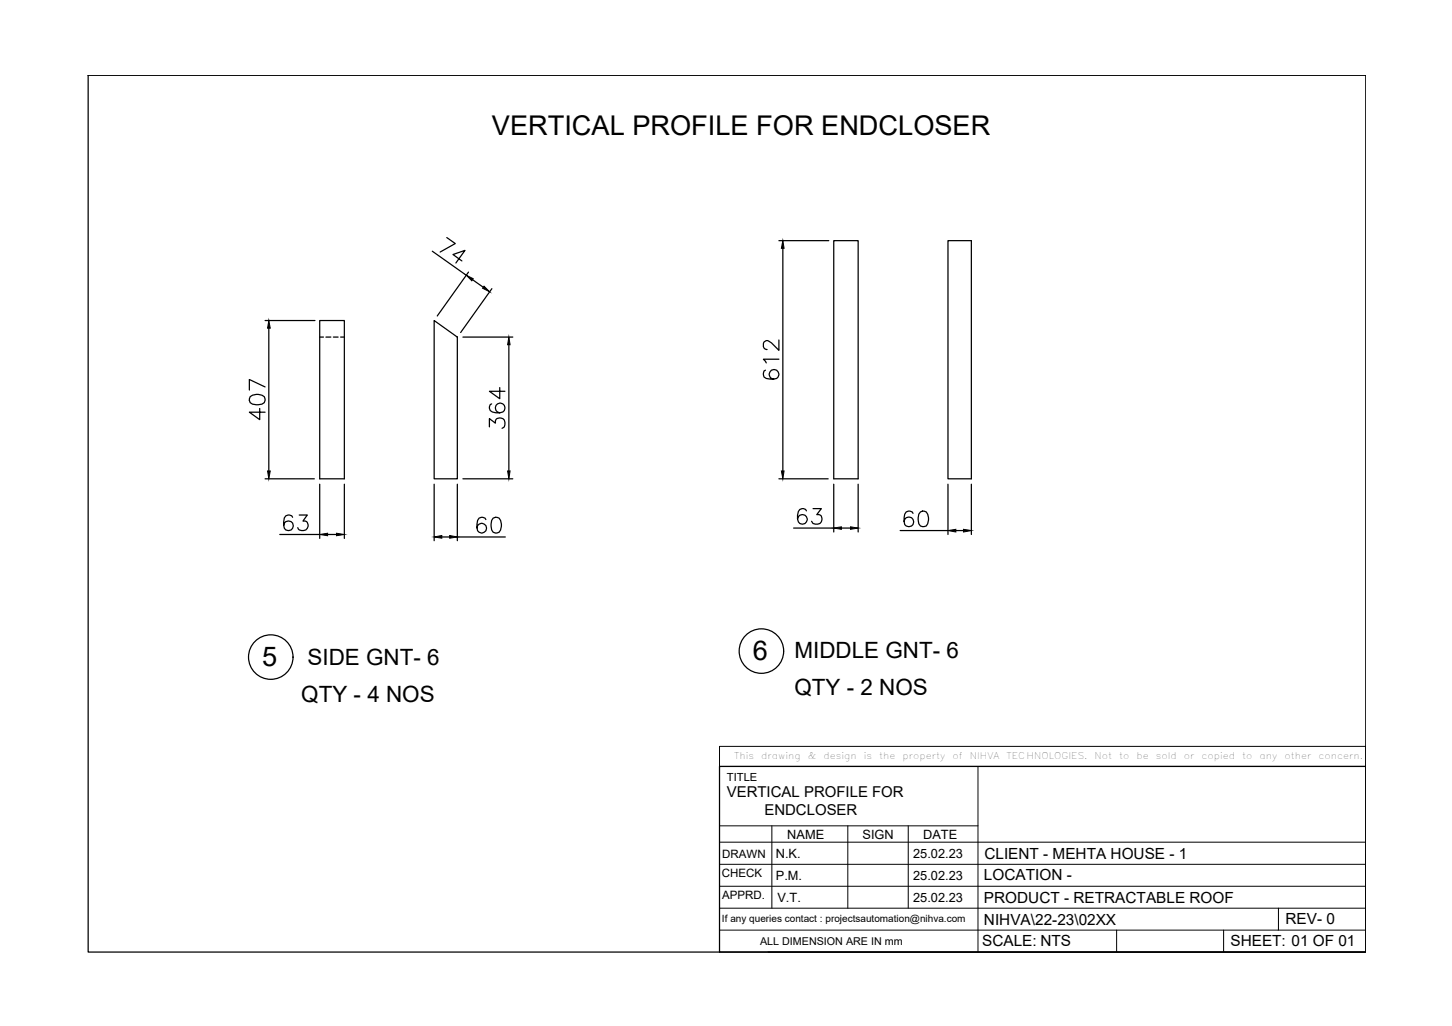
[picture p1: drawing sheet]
<svg xmlns="http://www.w3.org/2000/svg" width="297mm" height="210mm" viewBox="0 0 297 210" stroke-linecap="round" stroke-linejoin="round" font-family="sans-serif">
<!-- layer: 0 -->
<g fill="none" stroke="#000" stroke-width=".25">
<path d="M18 15.4h261.4v179.4h-261.4zM88.4 51.4l7 4.9M91.4 48.6l1.7 1.2-3.1 1.8M94.5 53.4l-1.8-1.3 2.4-.9-1.8 2.6M95.8 55.7l-6.3 8.9M96.7 57.2l2.1 1.6M100.6 59.1l-6.4 8.9M159.3 49.2h10.2M160.1 50.8v45.6M170.6 49.2h5v48.8h-5zM193.9 49.2h4.8v48.8h-4.8zM54.2 79.2l-3.2-1.6v2.2"/>
<path d="M54.2 65.6h10.2M55 67.1v29.3M65.4 65.6h5v32.4h-5zM65.4 69h.8M66.7 69h1M68.2 69h1M69.7 69h.7M88.8 65.6l4.8 3.4v29h-4.8zM94.7 69h10.2M102.2 79.3v2.3l-2.1-1.5h3.2M104.1 70.5v25.9M156.6 75.7a.96 .96 0 0 0 .2 1.7 2.41 2.41 0 0 0 2.4-.3 .98 .98 0 0 0-.4-1.4 .98 .98 0 0 0-1.4 .6 .98 .98 0 0 0 .9 1.3"/>
<path d="M159.3 73.5h-3.1l.6 .8M159.3 69.6v2.1l-1.9-1.8a.72 .72 0 0 0-1.2 .4v.6a.72 .72 0 0 0 .7 .6M51.2 81.2a2.42 2.42 0 0 1 2.9 0 1.01 1.01 0 0 1-.5 1.5 2.86 2.86 0 0 1-2.4-.3l-.2-.5zM53.1 83.6v2.3l-2.1-1.6h3.2M54.2 98h10.1M65.4 99.1v11.1M70.4 99.1v11.1M88.8 99.1v11.5M93.6 99.1v11.5M94.7 98h10.2M100.1 87.3v-1.7l1.2 1a.98 .98 0 0 1 .9-1.1 .98 .98 0 0 1 1.1 .9 .89 .89 0 0 1-.6 1.2M100.6 82.6a.9 .9 0 0 0-.5 .9 .9 .9 0 0 0 .6 .8 2.28 2.28 0 0 0 2.5-.3 1 1 0 0 0-.5-1.5 1 1 0 0 0-1.3 .7 1 1 0 0 0 .8 1.3"/>
<path d="M159.3 98h10.1M170.6 99.1v9.7M175.6 99.1v9.7M193.9 99.1v10.2M198.7 99.1v10.2M57.2 109.3h8.2M59.9 105.8a.93 .93 0 0 0-.9-.4 .93 .93 0 0 0-.8 .6 2.53 2.53 0 0 0 .3 2.4 .98 .98 0 0 0 1.4-.4 .98 .98 0 0 0-.6-1.3 .98 .98 0 0 0-1.3 .8M61.2 105.4h1.7l-.9 1.2a.98 .98 0 0 1 1.1 .9 .98 .98 0 0 1-1 1 .87 .87 0 0 1-1.2-.5M67 109.3h1.8M90.4 109.9h1.6M93.6 109.9h9.8M99.4 106.3a.95 .95 0 0 0-1.4-.3 3.1 3.1 0 0 0-.3 2.6 .98 .98 0 0 0 1.6 .1 .98 .98 0 0 0-.4-1.5 .98 .98 0 0 0-1.3 .8"/>
<path d="M100.9 106a1.01 1.01 0 0 1 1.5 .5 2.52 2.52 0 0 1-.3 2.4 1.01 1.01 0 0 1-1.5-.5 2.86 2.86 0 0 1 .3-2.4zM162.3 108h8.3M165 104.5a.9 .9 0 0 0-.9-.5 .9 .9 0 0 0-.8 .6 2.28 2.28 0 0 0 .3 2.5 1 1 0 0 0 1.5-.5 1 1 0 0 0-.7-1.3 1 1 0 0 0-1.2 .9M166.3 104.1h1.7l-.9 1.2a.98 .98 0 0 1 1.1 .9 .98 .98 0 0 1-.9 1 .89 .89 0 0 1-1.3-.6M172.1 108h1.9M184.2 108.5h9.7M186.8 105a.95 .95 0 0 0-1.4-.3 3.1 3.1 0 0 0-.3 2.6 .98 .98 0 0 0 1.6 .2 .98 .98 0 0 0-.4-1.6 .98 .98 0 0 0-1.3 .8M188.3 104.7a.97 .97 0 0 1 1.5 .5 2.52 2.52 0 0 1-.3 2.4 1.08 1.08 0 0 1-1.5-.5 2.65 2.65 0 0 1 .3-2.4zM195.5 108.5h1.6M147.2 156.8h132.2v38h-132.2zM157.1 194.8h122.3"/>
<circle cx="55.4" cy="134.4" r="4.6"/>
<circle cx="155.8" cy="133.2" r="4.6"/>
</g>
<g fill="#000" stroke="#000" stroke-width=".2">
<path d="M95.4 56.3l1.4 .7-.3 .4zM99 58.5l1.2 1.2-1.5-.7zM160.1 49.2l.3 1.6h-.5zM55 65.6l.3 1.5h-.6zM104.1 69l.3 1.5h-.6zM54.7 96.4h.6l-.3 1.6zM103.8 96.4h.6l-.3 1.6zM159.9 96.4h.5l-.3 1.6zM65.4 109.3l1.6-.2v.5zM68.8 109.1l1.6 .2-1.6 .3zM88.8 109.9l1.6-.3v.5zM92 109.6l1.6 .3-1.6 .2z"/>
<path d="M170.6 108l1.5-.2v.5zM174 107.8l1.6 .2-1.6 .3zM193.9 108.5l1.6-.2v.5zM197.1 108.3l1.6 .2-1.6 .3z"/>
</g>
<g fill="none" stroke="#000" stroke-width=".2">
<path d="M147.2 152.7h132.2v4.1h-132.2zM147.2 156.8v38M149.4 156.8h130M200.1 156.8v38M147.2 176.8h132.2M147.2 172.3h132.2M147.2 169h52.9M157.9 169v16.8M173.4 169v16.8M185.8 169v16.8M279.4 175v13.2M147.2 185.8h132.2"/>
<path d="M147.2 181.3h132.2M147.2 190.3h132.2M228.4 190.3v4.5M250.3 190.3v4.5M261.5 185.8v4.5"/>
</g>
<g font-size="5.6">
<text x="100.6" y="27.6">VERTICAL PROFILE FOR ENDCLOSER</text>
<text x="53.6" y="136.2">5</text>
<text x="154" y="135">6</text>
</g>
<g font-size="4.6">
<text x="62.9" y="136.1">SIDE GNT- 6</text>
<text x="162.5" y="134.6">MIDDLE GNT- 6</text>
<text x="61.6" y="143.6">QTY - 4 NOS</text>
<text x="162.5" y="142.1">QTY - 2 NOS</text>
</g>
<g font-size="3.1">
<text x="148.7" y="163.1">VERTICAL PROFILE FOR</text>
<text x="156.4" y="166.8">ENDCLOSER</text>
<text x="201.4" y="175.6">CLIENT - MEHTA HOUSE - 1</text>
<text x="201.3" y="184.7">PRODUCT - RETRACTABLE ROOF</text>
<text x="201.3" y="180.1">LOCATION -</text>
<text x="201.3" y="189.1">NIHVA\22-23\02XX</text>
<text x="263" y="189.1">REV- 0</text>
<text x="200.9" y="193.6">SCALE: NTS</text>
<text x="251.7" y="193.6">SHEET: 01 OF 01</text>
</g>
<g font-size="2.6">
<text x="161" y="171.7">NAME</text>
<text x="176.4" y="171.7">SIGN</text>
<text x="188.8" y="171.6">DATE</text>
<text x="158.7" y="175.5">N.K.</text>
<text x="186.8" y="175.6">25.02.23</text>
<text x="158.7" y="180">P.M.</text>
<text x="159" y="184.5">V.T.</text>
<text x="186.8" y="180">25.02.23</text>
<text x="186.8" y="184.5">25.02.23</text>
</g>
<g font-size="2.4">
<text x="147.7" y="179.5">CHECK</text>
<text x="147.7" y="175.6">DRAWN</text>
<text x="147.7" y="184">APPRD.</text>
</g>
<text font-size="2.3" x="148.7" y="159.7">TITLE</text>
<text font-size="2.2" x="155.5" y="193.3">ALL DIMENSION ARE IN mm</text>
<text font-size="2" x="147.7" y="188.6">If any queries contact : projectsautomation@nihva.com</text>
<g font-size="1.9">
<text x="150.2" y="155.2">This</text>
<text x="155.7" y="155.2">drawing</text>
<text x="165.2" y="155.2">&amp;</text>
<text x="168.4" y="155.2">design</text>
<text x="176.7" y="155.2">is</text>
<text x="179.8" y="155.2">the</text>
<text x="184.6" y="155.2">property</text>
<text x="194.9" y="155.2">of</text>
<text x="198.4" y="155.2">NIHVA</text>
<text x="205.9" y="155.2">TECHNOLOGIES.</text>
<text x="223.9" y="155.2">Not</text>
<text x="228.9" y="155.2">to</text>
<text x="232.5" y="155.2">be</text>
<text x="236.4" y="155.2">sold</text>
<text x="242.2" y="155.2">or</text>
<text x="245.8" y="155.2">copied</text>
<text x="254.1" y="155.2">to</text>
<text x="257.7" y="155.2">any</text>
<text x="262.8" y="155.2">other</text>
<text x="269.7" y="155.2">concern.</text>
</g>
</svg>
